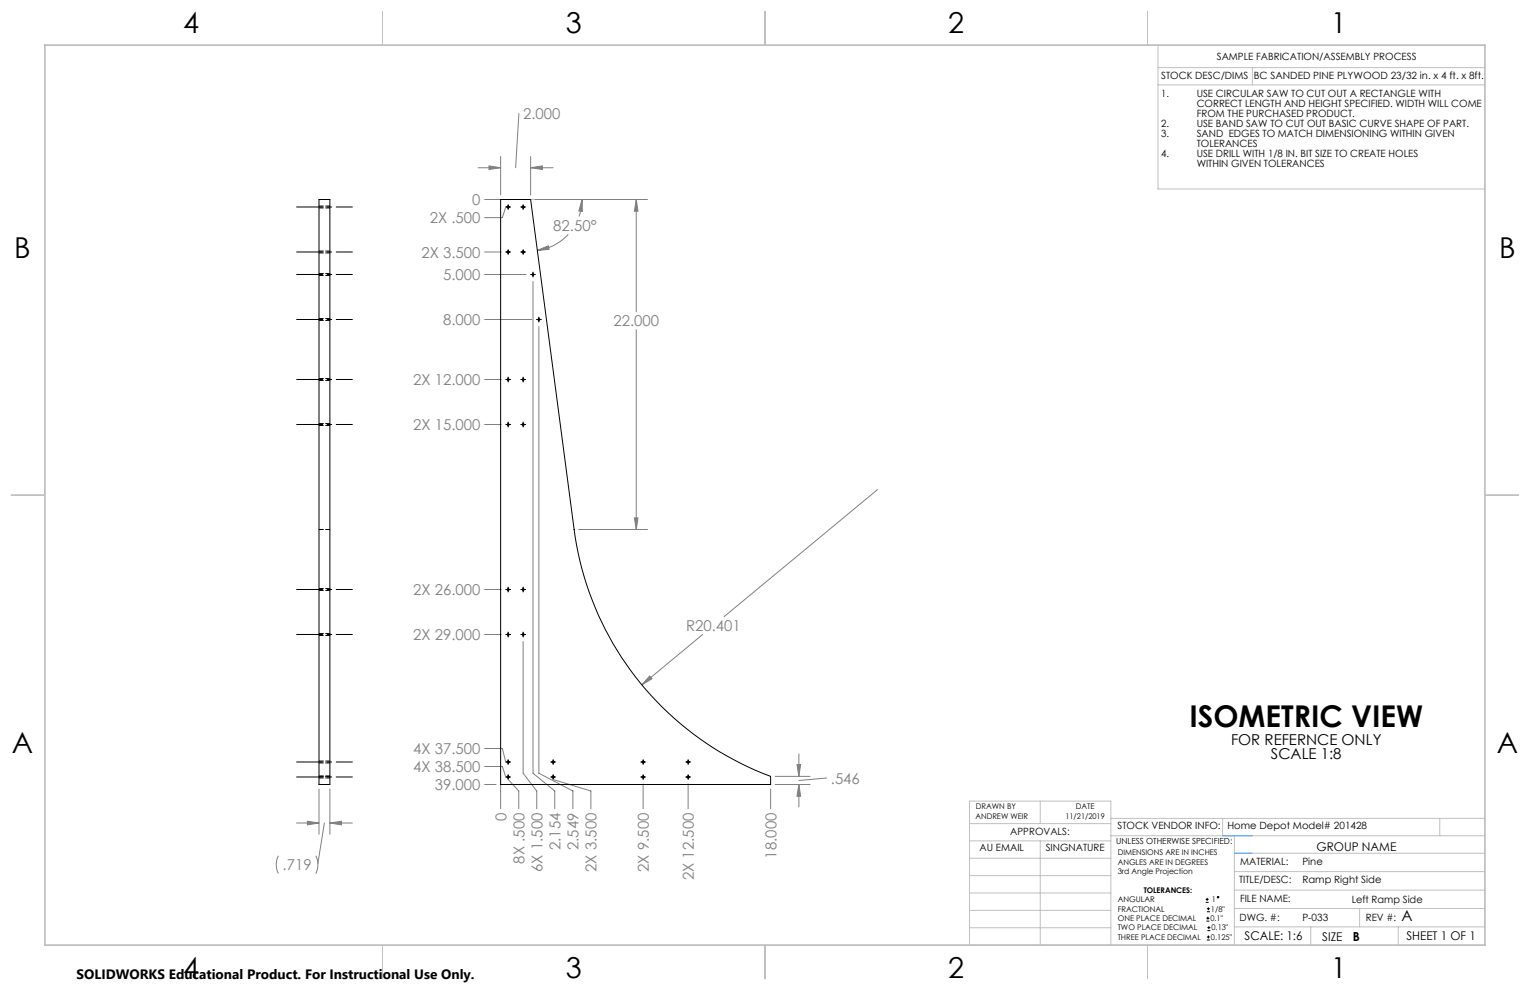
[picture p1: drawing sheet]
<svg xmlns="http://www.w3.org/2000/svg" width="432mm" height="279mm" viewBox="0 0 432 279" stroke-linecap="round" stroke-linejoin="round" font-family="sans-serif">
<g fill="none" stroke="#000" stroke-width=".28">
<path d="M142.7 58.4h1.4M143.4 57.7v1.4M147 58.4h1.3M147.6 57.7v1.4M142.7 71.1h1.4M143.4 70.4v1.4M147 71.1h1.3M147.6 70.4v1.4M149.7 77.5h1.4M150.4 76.8v1.4M151.4 90.2h1.4M152.1 89.5v1.4"/>
<path d="M142.7 119.8h1.4M142.7 107.1h1.4M143.4 106.4v1.4M143.4 119.1v1.4M147 119.8h1.3M147 107.1h1.3M147.6 106.4v1.4M147.6 119.1v1.4M142.7 179.1h1.4M142.7 166.4h1.4M143.4 165.7v1.4M143.4 178.4v1.4"/>
<path d="M147 179.1h1.3M147 166.4h1.3M147.6 165.7v1.4M147.6 178.4v1.4M142.7 215.1h1.4M142.7 219.3h1.4M143.4 214.4v1.4M143.4 218.6v1.4M155.4 215.1h1.4M155.4 219.3h1.4M156.1 214.4v1.4M156.1 218.6v1.4"/>
<path d="M180.8 215.1h1.4M180.8 219.3h1.4M181.5 214.4v1.4M181.5 218.6v1.4M193.5 215.1h1.4M193.5 219.3h1.4M194.2 214.4v1.4M194.2 218.6v1.4M340.3 254.7h.8M340.3 253.8h.8M340.5 260h.8M340.5 259.2h.8"/>
<path d="M340.6 257.3h.9M340.6 256.5h.9M340.7 253.4v.8M340.9 258.7v.8M341 256.1v.8M340.6 265.3h.9M340.6 264.4h.9M340.7 262.6h.9M340.7 261.8h.9M341 264v.9M341.2 261.4v.8"/>
<circle cx="343.8" cy="253.2" r=".2"/>
</g>
<g fill="none" stroke="#808080" stroke-width=".28">
<path d="M146.4 32.1l-.9 15.2M134.9 47.3h6.4M136.8 56.3h4.5M138 46.8l3.3 .5-3.3 .5zM141.3 56.3h.1M141.3 44.2v10.8M142.7 58.4l-.9 3h-5M149.8 47.3l3.3-.5v1zM149.8 44.2v10.8M149.8 47.3h6.3M151 56.3h31.7M164.3 56.3l.1 3.4-1-.2z"/>
<path d="M164.3 56.3l-.2 2.2-.7 2.6M179.6 56.3l.5 3.3h-1.1zM179.6 56.3v31.7M136.8 71.1h4.7M136.8 77.5h11.6M150.4 79.4v138.8l6.2 5v5M151.7 70.7l3-1.3 .3 1zM160.4 66.1a14.2 14.2 0 0 1-8.7 4.6M136.8 90.2h13.3M152.1 92.1v126.1l9.6 5v5M179.6 93v56.4M136.8 107.1h4.7"/>
<path d="M136.8 119.8h4.7M247.6 138.2l-43.2 35.8M163.3 149.4h19.4M179 146.2h1.1l-.5 3.2zM136.8 166.4h4.7M136.8 179.1h4.7M198.3 179.1l-17.1 14.2M147.6 181v37.2l3.9 5v5M183.4 190.8l.6 .8-2.8 1.7zM136.8 211.2h5l.9 3.9M136.8 216.3h5l.9 3M143.4 220l3 3.2v5"/>
<path d="M156.1 220l10.7 3.2v5M218.8 219.1h9.8M224.9 215.8h1.1l-.5 3.3zM225.5 212.8v6.3M233.3 219.6l-7.8 .7M83.7 232.3h6.3M86.7 231.8l3.3 .5-3.3 .5zM90 222.7v12.7M91.5 232.3l-1.8 11.4M93.1 232.3l3.3-.5v1zM93.1 222.7v12.7M93.1 232.3h6.3"/>
<path d="M136.8 221.4h3.2M141.3 221.4v6.8M181.5 221.3v6.9M194.2 221.3v6.9M217.5 222.7v5.5M218.8 221.4h9.8M225.5 221.4l.5 3.3h-1.1zM225.5 221.4v6.4M78.6 241.5l-.6 2.3 .1 1.5 .5 1.3M89.1 241.5l.6 2-.1 1.8-.5 1.3"/>
</g>
<path d="M83.7 58.4h15.8M83.7 71.1h15.8M83.7 77.5h15.8M83.7 90.2h15.8M83.7 119.8h15.8M83.7 107.1h15.8M83.7 179.1h15.8M83.7 166.4h15.8M83.7 215.1h15.8M83.7 219.3h15.8" fill="none" stroke="#000" stroke-width=".28" stroke-dasharray="15.2 1.3 1.3 1.3" stroke-dashoffset="7.9"/>
<path d="M149.8 56.3h11.5" fill="none" stroke="#c0c0c0" stroke-width=".28" stroke-dasharray="15.2 1.3 1.3 1.3" stroke-dashoffset="11.4"/>
<g fill="none" stroke="#c0c0c0" stroke-width=".28">
<path d="M108 3.2v9.5M215.9 3.2v9.5M323.8 3.2v9.5M326.8 19.1h92.3M326.8 12.7v40.6h92.3M353.4 19.1v4.9M326.8 24h92.3M3.1 139.7h9.6M419.1 139.7h9.5M273.6 232.4h39.9M273.6 237.3h39.9M293.6 226.1v6.3"/>
<path d="M293.6 237.3v29.4M313.5 235.9h105.6M313.5 231h105.6M345.1 231v4.9M348.4 235.9v30.9M406.3 231v4.9M273.6 242.2h39.9M273.6 247.1h39.9M273.6 252h39.9M273.6 256.9h39.9M348.4 246h70.7M348.4 256.4h70.7"/>
<path d="M348.4 251.2h70.7M348.4 240.8h70.7M383.7 256.4v5.2M108 266.7v9.6M215.9 266.7v9.6M273.6 261.8h39.9M313.5 266.7v-40.6h-39.9v40.6h74.4M323.8 266.7v9.6M348.4 261.6h70.7M369.9 261.6v5.2M394.6 261.6v5.2"/>
</g>
<path d="M12.7 12.7h406.4v254h-406.4z" fill="none" stroke="#c0c0c0" stroke-width=".5"/>
<path d="M345.1 235.9h8.3M348.4 240.8h5" fill="none" stroke="#53a9ff" stroke-width=".28"/>
<g fill="#808080">
<path d="M151.7 70.7l3-1.3 .3 1zM164.3 56.3l.1 3.4-1-.2z"/>
<path d="M138 46.8l3.3 .5-3.3 .5zM149.8 47.3l3.3-.5v1zM179.6 56.3l.5 3.3h-1.1zM179 146.2h1.1l-.5 3.2zM183.4 190.8l-2.2 2.5 2.8-1.7zM224.9 215.8h1.1l-.5 3.3zM225.5 221.4l.5 3.3h-1.1zM93.1 232.3l3.3-.5v1zM86.7 231.8l3.3 .5-3.3 .5z"/>
</g>
<g fill="none" stroke="#000" stroke-width=".28">
<path d="M90 56.3h3.1v165.1h-3.1zM141.3 56.3h8.5l12.2 93.1a86.3 86.3 0 0 0 55.5 69.7v2.3h-76.2z"/>
<circle cx="143.4" cy="58.4" r=".27"/>
<circle cx="147.6" cy="58.4" r=".27"/>
<circle cx="143.4" cy="71.1" r=".27"/>
<circle cx="147.6" cy="71.1" r=".27"/>
<circle cx="150.4" cy="77.5" r=".26"/>
<circle cx="152.1" cy="90.2" r=".28"/>
<circle cx="143.4" cy="107.1" r=".27"/>
<circle cx="143.4" cy="119.8" r=".27"/>
<circle cx="147.6" cy="119.8" r=".27"/>
<circle cx="147.6" cy="107.1" r=".27"/>
<circle cx="143.4" cy="166.4" r=".27"/>
<circle cx="143.4" cy="179.1" r=".27"/>
<circle cx="147.6" cy="179.1" r=".27"/>
<circle cx="147.6" cy="166.4" r=".27"/>
<circle cx="143.4" cy="219.3" r=".27"/>
<circle cx="143.4" cy="215.1" r=".27"/>
<circle cx="156.1" cy="215.1" r=".27"/>
<circle cx="156.1" cy="219.3" r=".27"/>
<circle cx="181.5" cy="219.3" r=".27"/>
<circle cx="181.5" cy="215.1" r=".27"/>
<circle cx="194.2" cy="219.3" r=".27"/>
<circle cx="194.2" cy="215.1" r=".27"/>
</g>
<g fill="none" stroke="#000" stroke-width=".28" stroke-dasharray="1.3 .6" stroke-dashoffset=".1">
<path d="M90.1 58.7h3M93.1 58.2h-3M90.1 71.4h3M90.1 77.7h3M93.1 70.9h-3M93.1 77.2h-3M90.1 90.4h3M93.1 89.9h-3M90.1 107.4h3M93.1 119.5h-3M93.1 106.8h-3M90.1 120.1h3"/>
<path d="M93.1 149.4h-3M90.1 179.3h3M90.1 166.6h3M93.1 178.8h-3M93.1 166.1h-3M90.1 219.5h3M90.1 215.3h3M93.1 219.1h-3M93.1 219h-3M93.1 214.8h-3"/>
</g>
<text font-size="8.5" x="335.7" y="205.1">ISOMETRIC VIEW</text>
<g font-size="8.1">
<text x="51.7" y="9.3">4</text>
<text x="159.7" y="9.3">3</text>
<text x="267.6" y="9.3">2</text>
<text x="375.6" y="9.3">1</text>
<text x="4" y="72.8">B</text>
<text x="423.1" y="72.8">B</text>
<text x="3.3" y="212.5">A</text>
<text x="422.4" y="212.5">A</text>
<text x="51.7" y="276">4</text>
<text x="159.7" y="276">3</text>
<text x="267.6" y="276">2</text>
<text x="375.6" y="276">1</text>
</g>
<g font-size="4.2" fill="#808080">
<text x="147.6" y="33.7">2.000</text>
<text x="133.3" y="57.9">0</text>
<text x="121.3" y="63">2X .500</text>
<text x="156.2" y="65.2">82.50°</text>
<text x="119" y="72.7">2X 3.500</text>
<text x="125.1" y="79.1">5.000</text>
<text x="125.1" y="91.8">8.000</text>
<text x="173.1" y="92.1">22.000</text>
<text x="116.6" y="108.7">2X 12.000</text>
<text x="116.6" y="121.4">2X 15.000</text>
<text x="116.6" y="168">2X 26.000</text>
<text x="193.6" y="178.1">R20.401</text>
<text x="116.6" y="180.7">2X 29.000</text>
<text x="116.6" y="212.8">4X 37.500</text>
<text x="116.6" y="217.9">4X 38.500</text>
<text x="234.5" y="221.2">.546</text>
<text x="122.7" y="223">39.000</text>
<text x="142.9" y="231.7" transform="rotate(-90 142.9 231.7)">0</text>
<text x="158.2" y="239.9" transform="rotate(-90 158.2 239.9)">2.154</text>
<text x="163.3" y="239.9" transform="rotate(-90 163.3 239.9)">2.549</text>
<text x="79.8" y="245.6">.719</text>
<text x="148" y="243.7" transform="rotate(-90 148 243.7)">8X .500</text>
<text x="219.1" y="242.3" transform="rotate(-90 219.1 242.3)">18.000</text>
<text x="153.1" y="246" transform="rotate(-90 153.1 246)">6X 1.500</text>
<text x="168.4" y="246" transform="rotate(-90 168.4 246)">2X 3.500</text>
<text x="183.1" y="246" transform="rotate(-90 183.1 246)">2X 9.500</text>
<text x="195.8" y="248.4" transform="rotate(-90 195.8 248.4)">2X 12.500</text>
</g>
<g font-size="4.2">
<text x="347.4" y="210.1">FOR REFERNCE ONLY</text>
<text x="358.7" y="214.3">SCALE 1:8</text>
<text x="395.5" y="260">A</text>
</g>
<text font-size="3.8" x="21.6" y="276.3">SOLIDWORKS Educational Product. For Instructional Use Only.</text>
<text font-size="3.5" x="381.8" y="265.6">B</text>
<g font-size="3.4">
<text x="371.5" y="240.1">GROUP NAME</text>
<text x="351.2" y="265.2">SCALE: 1:6</text>
<text x="373.2" y="265.6">SIZE</text>
<text x="396.9" y="265.2">SHEET 1 OF 1</text>
</g>
<g font-size="2.8">
<text x="343.4" y="16.9">SAMPLE FABRICATION/ASSEMBLY PROCESS</text>
<text x="327.7" y="22.3">STOCK DESC/DIMS</text>
<text x="353.9" y="22.2">BC SANDED PINE PLYWOOD 23/32 in. x 4 ft. x 8ft.</text>
<text x="327.7" y="27.3">1.</text>
<text x="337.7" y="27.3">USE CIRCULAR SAW TO CUT OUT A RECTANGLE WITH</text>
<text x="327.7" y="35.8">2.</text>
<text x="337.7" y="30.1">CORRECT LENGTH AND HEIGHT SPECIFIED. WIDTH WILL COME</text>
<text x="337.7" y="33">FROM THE PURCHASED PRODUCT.</text>
<text x="337.7" y="35.8">USE BAND SAW TO CUT OUT BASIC CURVE SHAPE OF PART.</text>
<text x="327.7" y="38.6">3.</text>
<text x="337.7" y="38.6">SAND EDGES TO MATCH DIMENSIONING WITHIN GIVEN</text>
<text x="337.7" y="41.4">TOLERANCES</text>
<text x="327.7" y="44.3">4.</text>
<text x="337.7" y="44.3">USE DRILL WITH 1/8 IN. BIT SIZE TO CREATE HOLES</text>
<text x="337.7" y="47.1">WITHIN GIVEN TOLERANCES</text>
<text x="285.1" y="235.7">APPROVALS:</text>
<text x="315.4" y="234.1">STOCK VENDOR INFO:</text>
<text x="346.4" y="234.1">Home Depot Model# 201428</text>
<text x="276.5" y="240.1">AU EMAIL</text>
<text x="295.1" y="240.1">SINGNATURE</text>
<text x="350" y="244.1">MATERIAL:</text>
<text x="367.6" y="244.1">Pine</text>
<text x="349.7" y="249.2">TITLE/DESC:</text>
<text x="367.6" y="249.2">Ramp Right Side</text>
<text x="350" y="254.7">FILE NAME:</text>
<text x="381.5" y="254.8">Left Ramp Side</text>
<text x="349.8" y="260">DWG. #:</text>
<text x="367.6" y="260">P-033</text>
<text x="385.5" y="260">REV #:</text>
</g>
<text font-size="2.4" x="315" y="238.1">UNLESS OTHERWISE SPECIFIED:</text>
<g font-size="2.2">
<text x="275.3" y="231.1">ANDREW WEIR</text>
<text x="275.4" y="228.2">DRAWN BY</text>
<text x="300.7" y="231.1">11/21/2019</text>
<text x="303.6" y="228.2">DATE</text>
<text x="315.4" y="241.4">DIMENSIONS ARE IN INCHES</text>
<text x="315.4" y="244">ANGLES ARE IN DEGREES</text>
<text x="315.4" y="246.7">3rd Angle Projection</text>
<text x="322.8" y="252">TOLERANCES:</text>
<text x="315.4" y="254.6">ANGULAR</text>
<text x="315.4" y="257.3">FRACTIONAL</text>
<text x="341.8" y="257.3">1/8&quot;</text>
<text x="342" y="254.6">1</text>
<text x="315.4" y="262.6">TWO PLACE DECIMAL</text>
<text x="315.4" y="260">ONE PLACE DECIMAL</text>
<text x="341.6" y="260">0.1&quot;</text>
<text x="341.9" y="262.6">0.13&quot;</text>
<text x="315.4" y="265.3">THREE PLACE DECIMAL</text>
<text x="341.8" y="265.3">0.125&quot;</text>
</g>
</svg>
